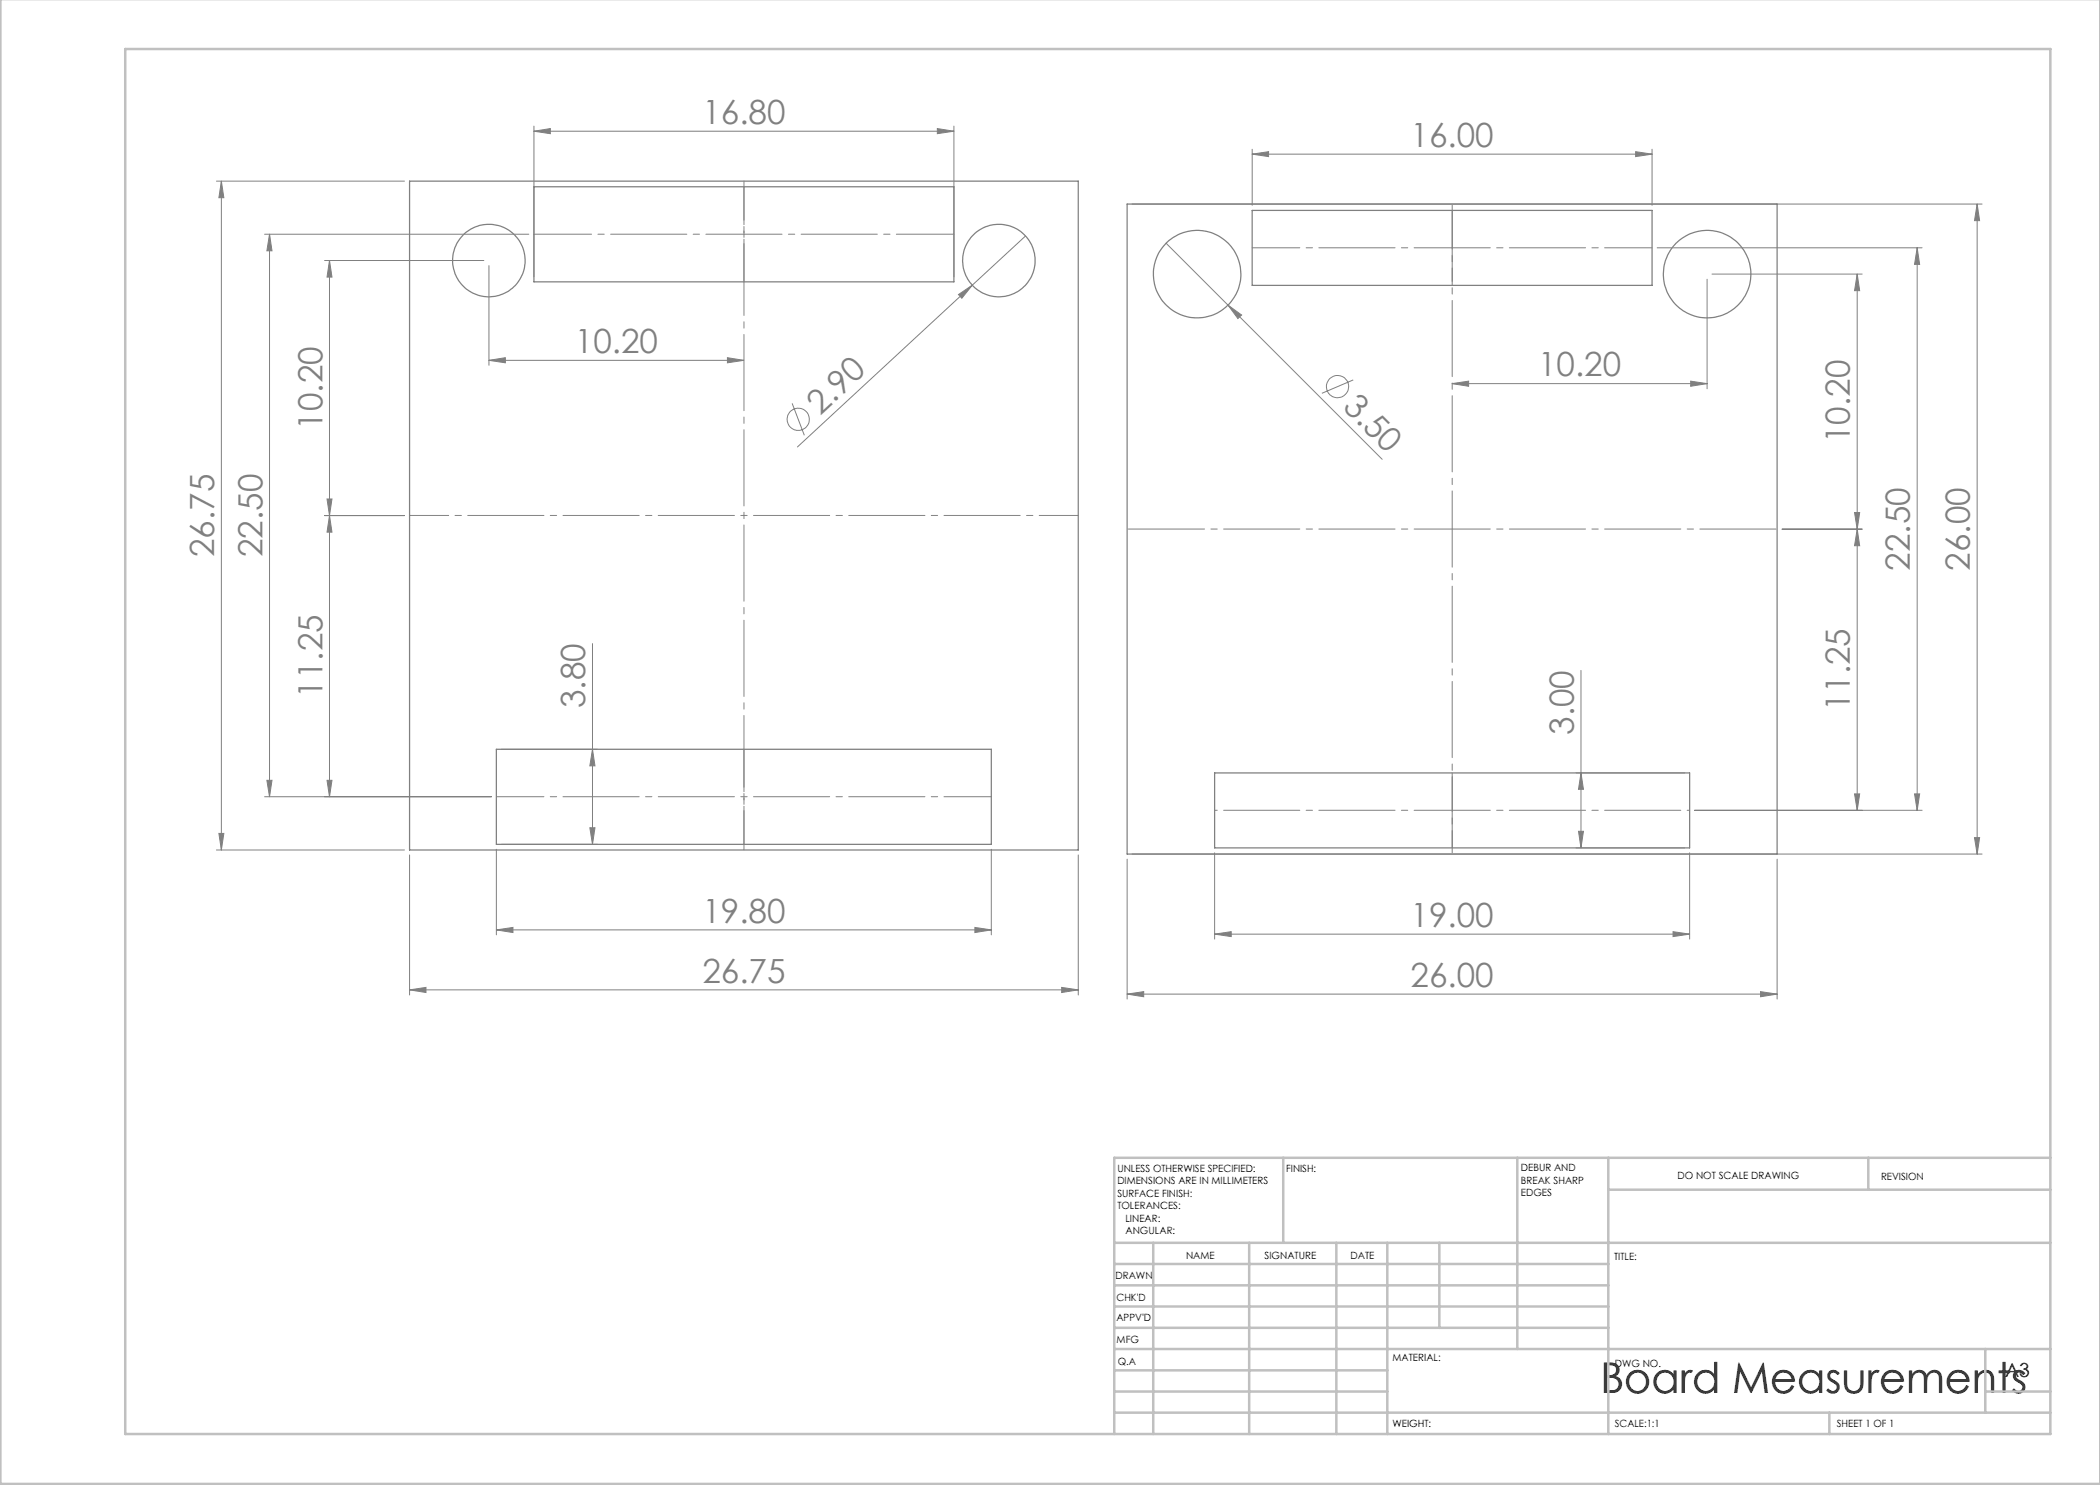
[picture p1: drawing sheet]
<svg xmlns="http://www.w3.org/2000/svg" width="420mm" height="297mm" viewBox="0 0 420 297" stroke-linecap="round" stroke-linejoin="round" font-family="sans-serif">
<g fill="none" stroke="#808080" stroke-width=".2">
<path d="M43.3 36.2h37.6M44.3 36.2l.5 3.3h-1zM44.3 36.2v133.8M106.8 26.2l3.3-.5v1zM106.8 25.2v30.1M106.8 26.2h84M187.5 25.7l3.3 .5-3.3 .5zM190.8 25.2v30.1M250.4 30.8l3.3-.5v1zM250.4 29.8v11.3M250.4 30.8h80M327.1 30.3l3.3 .5-3.3 .5z"/>
<path d="M330.4 29.8v11.3M52.9 46.8h52.9M53.9 46.8v112.5M53.9 46.8l.5 3.4h-1zM64.9 52.1h31.9M65.9 52.1v107.2M65.9 52.1l.5 3.3h-1zM97.8 53.1v20M191.7 58.9l2.8-1.9-2.1 2.7zM194.5 57l-35 32.4M205.1 47.2l-10.6 9.8M226.4 40.8h170"/>
<path d="M233.2 48.6l43.2 43.3M331.4 49.6h53M341.4 55.8v21.9M342.4 54.8h30M371.4 54.8v107.3M371.4 54.8l.5 3.3h-1zM383.4 49.6v112.5M383.4 49.6l.5 3.3h-1zM395.4 40.8v130M395.4 40.8l.5 3.3h-1zM97.8 72.1l3.3-.6v1.1zM97.8 72.1h51"/>
<path d="M145.5 71.5l3.3 .6-3.3 .5zM245.6 61l2.7 2-.7 .7zM270.7 76l-6.3 2.7M290.4 76.7l3.3-.5v1.1zM290.4 76.7h51M338.1 76.2l3.3 .5-3.3 .6zM65.4 99.8h1l-.5 3.3zM158.4 80.7l2.5 6.4M64.9 103.1h16M65.9 103.1l.5 3.3h-1zM356.4 105.8h16M370.9 102.5h1l-.5 3.3z"/>
<path d="M371.4 105.8l.5 3.3h-1zM118.5 128.7v40.2M316.2 134.1v35.5M52.9 159.3h45.4M53.4 156.1h1l-.5 3.2zM65.4 156.1h1l-.5 3.2zM100.3 149.9h19.2M118.5 149.9l.5 3.3h-1zM315.2 154.6h21.7M316.2 154.6l.5 3.3h-1zM370.9 158.8h1l-.5 3.3zM382.9 158.8h1l-.5 3.3z"/>
<path d="M43.3 170h37.6M43.8 166.7h1l-.5 3.3zM81.9 171v28M99.3 169.9v17.1M100.3 168.9h19.2M118 165.6h1l-.5 3.3zM198.3 169.9v17.1M215.7 171v28M225.4 171.8v28M226.4 170.8h170M242.9 170.6v17.2M315.2 169.6h21.7"/>
<path d="M315.7 166.3h1l-.5 3.3zM337.9 170.6v17.2M338.9 162.1h45.5M355.4 171.8v28M394.9 167.5h1l-.5 3.3zM81.9 198l3.3-.5v1zM81.9 198h133.8M99.3 186l3.3-.5v1zM99.3 186h99M195 185.5l3.3 .5-3.3 .5zM212.3 197.5l3.4 .5-3.4 .5zM225.4 198.8l3.3-.5v1.1z"/>
<path d="M225.4 198.8h130M242.9 186.8l3.3-.5v1zM242.9 186.8h95M334.6 186.3l3.3 .5-3.3 .5zM352.1 198.3l3.3 .5-3.3 .6z"/>
<circle cx="267.5" cy="77.3" r="2.21"/>
<circle cx="159.6" cy="83.9" r="2.23"/>
</g>
<g fill="none" stroke="#808080" stroke-width=".25">
<path d="M81.9 36.2h133.8v133.8h-133.8zM106.8 37.4h84v19h-84zM225.4 40.8h130v130h-130zM250.4 42.1h80v15h-80zM99.3 149.9h99v19h-99zM242.9 154.6h95v15h-95z"/>
<circle cx="97.8" cy="52.1" r="7.3"/>
<circle cx="199.8" cy="52.1" r="7.2"/>
<circle cx="239.4" cy="54.8" r="8.8"/>
<circle cx="341.4" cy="54.8" r="8.8"/>
</g>
<g fill="none" stroke="#c0c0c0" stroke-width=".5">
<path d="M.1 -.1v296.9h419.9M25 9.8h385.1v277h-385.1zM256.6 231.6v17M303.5 231.6v38.2M321.7 231.6v55.2M321.7 237.9h88.4M373.7 231.6v6.3M410.1 231.6h-187.3v55.2M222.8 248.6h187.3M222.8 257.1h98.9M222.8 252.8h98.9M230.6 248.6v38.2"/>
<path d="M249.8 248.6v38.2M267.3 248.6v38.2M277.5 248.6v38.2M287.9 248.6v17M222.8 265.6h98.9M222.8 261.3h98.9M222.8 278.3h54.7M222.8 274.1h54.7M222.8 269.8h187.3M397.1 278.3h13M397.1 269.8v12.7M222.8 282.5h187.3"/>
<path d="M365.9 282.5v4.3"/>
</g>
<path d="M148.8 36.2v133.8M81.9 103.1h133.8" fill="none" stroke="#808080" stroke-width=".2" stroke-dasharray="15.2 1.3 1.3 1.3" stroke-dashoffset="7.4"/>
<path d="M106.8 46.8h84" fill="none" stroke="#808080" stroke-width=".2" stroke-dasharray="15.2 1.3 1.3 1.3" stroke-dashoffset="3.7"/>
<path d="M148.8 37.3v19M148.8 149.8v19" fill="none" stroke="#808080" stroke-width=".2" stroke-dasharray="15.2 1.3 1.3 1.3" stroke-dashoffset="7.6"/>
<path d="M250.4 49.6h80M198.3 159.3h-99" fill="none" stroke="#808080" stroke-width=".2" stroke-dasharray="15.2 1.3 1.3 1.3" stroke-dashoffset="5.7"/>
<path d="M290.4 40.8v130M225.4 105.8h130" fill="none" stroke="#808080" stroke-width=".2" stroke-dasharray="15.2 1.3 1.3 1.3" stroke-dashoffset="-.2"/>
<path d="M290.4 42.1v15M290.4 154.6v15" fill="none" stroke="#808080" stroke-width=".2" stroke-dasharray="15.2 1.3 1.3 1.3" stroke-dashoffset="7.5"/>
<path d="M337.9 162.1h-95" fill="none" stroke="#808080" stroke-width=".2" stroke-dasharray="15.2 1.3 1.3 1.3" stroke-dashoffset="-1.8"/>
<g fill="#808080">
<path d="M191.7 58.9l2.8-1.9-2.1 2.7z"/>
<path d="M245.6 61l2.7 2-.7 .7z"/>
<path d="M225.4 198.8l3.3-.5v1.1zM352.1 198.3l3.3 .5-3.3 .6zM290.4 76.7l3.3-.5v1.1zM338.1 76.2l3.3 .5-3.3 .6zM81.9 198l3.3-.5v1zM212.3 197.5l3.4 .5-3.4 .5zM97.8 72.1l3.3-.6v1.1zM145.5 71.5l3.3 .6-3.3 .5z"/>
<path d="M242.9 186.8l3.3-.5v1zM334.6 186.3l3.3 .5-3.3 .5z"/>
<path d="M99.3 186l3.3-.5v1zM195 185.5l3.3 .5-3.3 .5z"/>
<path d="M106.8 26.2l3.3-.5v1zM187.5 25.7l3.3 .5-3.3 .5z"/>
<path d="M250.4 30.8l3.3-.5v1zM327.1 30.3l3.3 .5-3.3 .5z"/>
<path d="M394.9 167.5h1l-.5 3.3zM395.4 40.8l.5 3.3h-1zM43.8 166.7h1l-.5 3.3zM44.3 36.2l.5 3.3h-1z"/>
<path d="M383.4 49.6l.5 3.3h-1zM382.9 158.8h1l-.5 3.3zM371.4 105.8l.5 3.3h-1zM370.9 158.8h1l-.5 3.3zM316.2 154.6l.5 3.3h-1zM315.7 166.3h1l-.5 3.3zM371.4 54.8l.5 3.3h-1zM370.9 102.5h1l-.5 3.3zM65.9 52.1l.5 3.3h-1zM65.4 99.8h1l-.5 3.3zM118.5 149.9l.5 3.3h-1zM118 165.6h1l-.5 3.3zM53.9 46.8l.5 3.4h-1zM53.4 156.1h1l-.5 3.2zM65.9 103.1l.5 3.3h-1zM65.4 156.1h1l-.5 3.2z"/>
</g>
<text font-size="8.5" x="320.1" y="278.5">Board Measurements</text>
<g font-size="6.7" fill="#808080">
<text x="140.5" y="24.8">16.80</text>
<text x="282.1" y="29.4">16.00</text>
<text x="115" y="70.6">10.20</text>
<text x="307.6" y="75.3">10.20</text>
<text x="164" y="83.2" transform="rotate(-43 164 83.2)">2.90</text>
<text x="268.4" y="81.6" transform="rotate(45 268.4 81.6)">3.50</text>
<text x="64.5" y="85.9" transform="rotate(-90 64.5 85.9)">10.20</text>
<text x="370" y="88.6" transform="rotate(-90 370 88.6)">10.20</text>
<text x="42.8" y="111.4" transform="rotate(-90 42.8 111.4)">26.75</text>
<text x="52.5" y="111.4" transform="rotate(-90 52.5 111.4)">22.50</text>
<text x="382" y="114.1" transform="rotate(-90 382 114.1)">22.50</text>
<text x="394" y="114.1" transform="rotate(-90 394 114.1)">26.00</text>
<text x="64.5" y="139.5" transform="rotate(-90 64.5 139.5)">11.25</text>
<text x="117.1" y="141.6" transform="rotate(-90 117.1 141.6)">3.80</text>
<text x="370" y="142.2" transform="rotate(-90 370 142.2)">11.25</text>
<text x="314.8" y="147" transform="rotate(-90 314.8 147)">3.00</text>
<text x="140.5" y="184.5">19.80</text>
<text x="282.1" y="185.4">19.00</text>
<text x="140.5" y="196.5">26.75</text>
<text x="282.1" y="197.4">26.00</text>
</g>
<text font-size="3.9" x="401" y="275.4">A3</text>
<g font-size="2">
<text x="223.5" y="234.4">UNLESS OTHERWISE SPECIFIED:</text>
<text x="223.5" y="236.9">DIMENSIONS ARE IN MILLIMETERS</text>
<text x="223.5" y="239.4">SURFACE FINISH:</text>
<text x="257.2" y="234.4">FINISH:</text>
<text x="304.2" y="234.3">DEBUR AND</text>
<text x="304.2" y="236.8">BREAK SHARP</text>
<text x="304.2" y="239.3">EDGES</text>
<text x="335.5" y="235.8">DO NOT SCALE DRAWING</text>
<text x="376.2" y="236">REVISION</text>
<text x="223.5" y="241.9">TOLERANCES:</text>
<text x="225.1" y="244.4">LINEAR:</text>
<text x="225.1" y="246.9">ANGULAR:</text>
<text x="237.2" y="251.8">NAME</text>
<text x="252.9" y="251.7">SIGNATURE</text>
<text x="270.1" y="251.7">DATE</text>
<text x="223.1" y="255.9">DRAWN</text>
<text x="322.8" y="252">TITLE:</text>
<text x="223.3" y="260.1">CHK'D</text>
<text x="223.3" y="264.2">APPV'D</text>
<text x="223.3" y="268.6">MFG</text>
<text x="223.5" y="272.9">Q.A</text>
<text x="278.5" y="272.3">MATERIAL:</text>
<text x="323" y="273.4">DWG NO.</text>
<text x="278.5" y="285.3">WEIGHT:</text>
<text x="323" y="285.4">SCALE:1:1</text>
<text x="367.4" y="285.4">SHEET 1 OF 1</text>
</g>
</svg>
